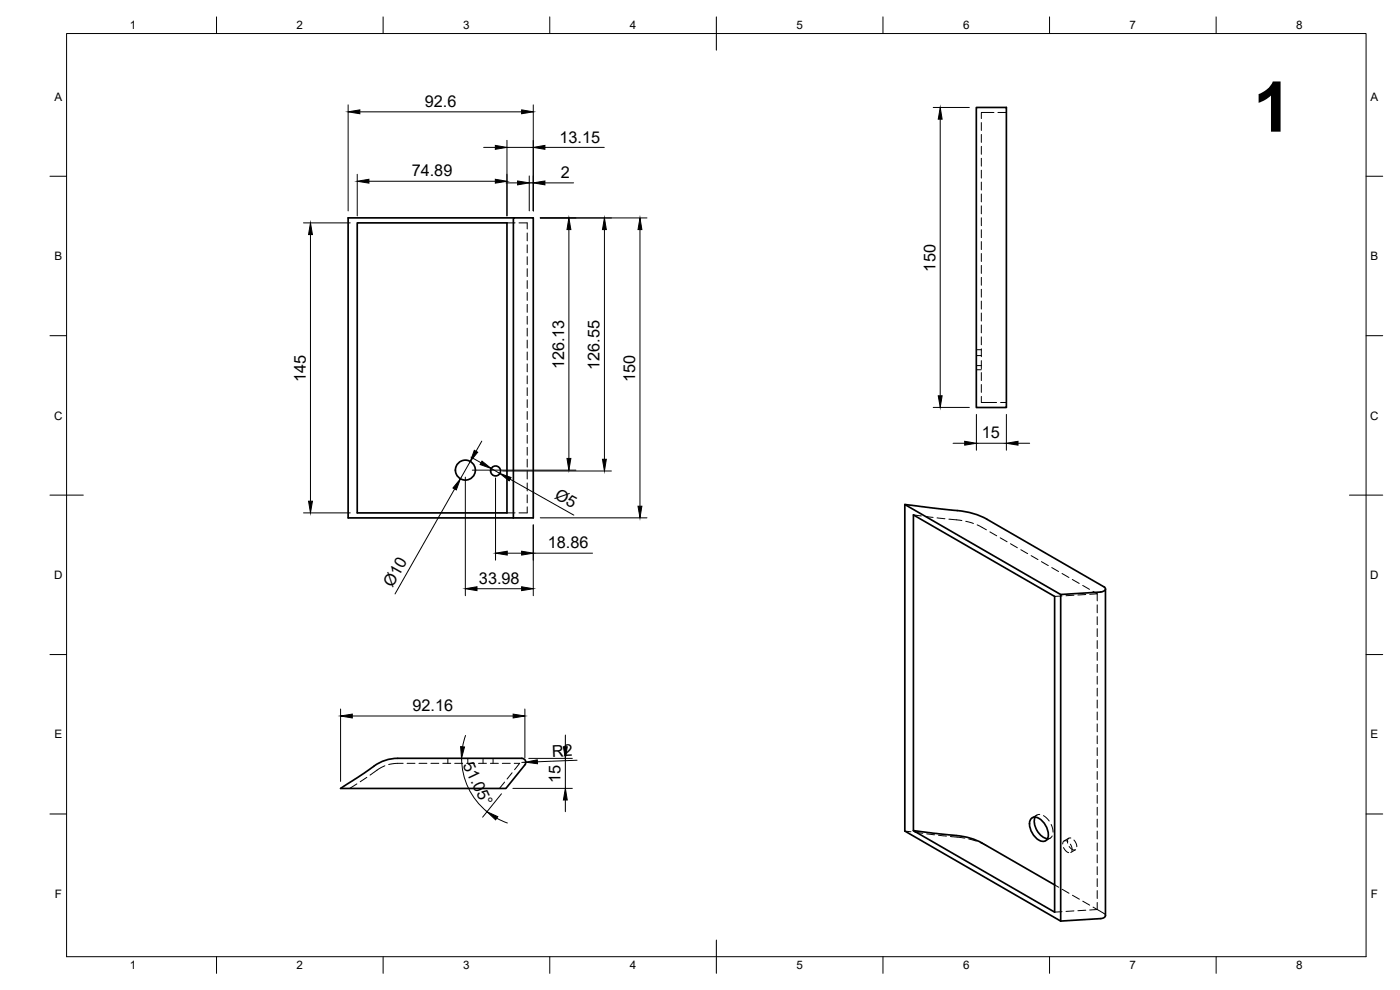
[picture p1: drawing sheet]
<svg xmlns="http://www.w3.org/2000/svg" width="420mm" height="297mm" viewBox="0 0 420 297" stroke-linecap="round" stroke-linejoin="round" font-family="sans-serif">
<!-- layer: Visible -->
<g fill="none" stroke="#000" stroke-width=".51">
<path d="M293 32.2h9v90.1h-9zM107.2 66.9h44.9v87h-44.9zM154.1 65.4h5.9v90h-5.9zM154.1 65.4h-49.6v90h49.6M271.5 151.4l46.8 27M274.1 154.5l42.4 24.5v94.7l-42.4-24.5zM330.3 177.6l-12 .8v98M331.3 176a.8 .8 0 0 1 .4 1 .8 .8 0 0 1-.9 .5l-.5 .1M331.3 176.1l-35.1-20.3a25.1 25.1 0 0 0-11.4-2.8l-13.3-1.6v98l46.8 27M331.8 176.7v98l-.6 .7-.9 .2M102.2 236.6l7-4.6a18.2 18.2 0 0 1 8.5-4.4l38.9-.1a1.2 1.2 0 0 1 1.1 .7 1.2 1.2 0 0 1-.2 1.3l-5.7 7.1zM274.1 249.2l9.7 1.2a24.1 24.1 0 0 1 11 2.6l21.7 12.5"/>
<path d="M309.6 245.5a2.54 2.54 0 0 1 3.3 .9 5.2 5.2 0 0 1 1.4 5.3 1.95 1.95 0 0 1-3.1 0 5.5 5.5 0 0 1-1.9-5.8zM310.6 245.2a5.4 5.4 0 0 0 3.8 6.4M330.3 275.6l-12 .8"/>
<circle cx="139.7" cy="141.1" r="3"/>
<circle cx="148.7" cy="141.3" r="1.49"/>
</g>
<!-- layer: Hidden -->
<g fill="none" stroke="#000" stroke-width=".3">
<path d="M294.5 36.8v2.3M298.3 33.7h-3.8v1.9M299.5 33.7h2.5M294.5 40.3v2.4M294.5 43.9v2.4M294.5 47.5v2.4M294.5 51.1v2.3M294.5 54.6v2.4M294.5 58.2v2.4M152.1 66.9h2.5M155.8 66.9h2.4v1.8M158.2 69.9v2.4"/>
<path d="M158.2 73.5v2.3M158.2 77v2.4M294.5 61.8v2.4M294.5 65.3v2.4M294.5 68.9v2.4M294.5 72.5v2.4M294.5 76.1v2.4M294.5 79.6v2.4M158.2 80.6v2.4M158.2 84.2v2.4M158.2 87.8v2.3M158.2 91.3v2.4"/>
<path d="M158.2 94.9v2.4M158.2 98.5v2.3M294.5 83.2v2.4M294.5 86.8v2.4M294.5 90.3v2.4M294.5 93.9v2.4M294.5 97.5v2.4M158.2 102.1v2.3M158.2 105.6v2.4M158.2 109.2v2.4M158.2 112.8v2.4M158.2 116.3v2.4"/>
<path d="M158.2 119.9v2.4M293 104.9h1.5M293 110.9h1.5M293 106.7h1.5M293 109.7h1.5M294.5 118.9v1.9h4.6M294.5 101.1v2.3M294.5 104.7v2.3M294.5 108.2v2.4M294.5 111.8v2.4M294.5 115.4v2.3M158.2 123.5v2.4"/>
<path d="M158.2 127v2.4M158.2 130.6v2.4M158.2 134.2v2.4M158.2 137.8v2.4M300.3 120.8h1.7M152.1 153.9h2.5M158.2 152.1v1.8h-2.4M158.2 141.3v2.4M158.2 144.9v2.4M158.2 148.5v2.4M274.1 154.5l2.4 .3M277.7 155l2.3 .2"/>
<path d="M281.2 155.4l2.4 .2M284.8 155.8l3.9 .4M289.8 156.4l2.3 .7M293.2 157.5l2.8 1.5M297.1 159.6l2 1.2M300.2 161.4l2 1.1M303.3 163.1l2 1.2M306.4 164.9l2 1.2M309.5 166.7l2 1.2M312.5 168.5l2.1 1.2M315.6 170.3l2.1 1.2M318.7 172.1l2.1 1.2"/>
<path d="M318.7 178.8l-2.2 .2M321.8 173.9l2.1 1.2M322.3 178.6l-2.4 .1M324.9 175.6l2.1 1.2M325.9 178.4l-2.4 .1M328 177.4l1.3 .8M329.3 178.2v2.1M329.3 178.2l-2.3 .1M329.3 181.5v2.4M329.3 185v2.4M329.3 188.6v2.4M329.3 192.2v2.4"/>
<path d="M329.3 195.8v2.3M329.3 199.3v2.4M329.3 202.9v2.4M329.3 206.5v2.4M329.3 210v2.4M329.3 213.6v2.4M329.3 217.2v2.4M107.1 235.2l-2.2 1.4M110.1 233.2l-2 1.4M115.5 229.8l-1.7 .8-2.7 2M121 229l-2.5 .1-1.9 .3M122.2 229h2.3"/>
<path d="M125.8 229h2.3M129.3 229h2.4M132.9 229h2.4M134.4 227.5v1.5M136.5 229h2.4M140 229h2.4M140.4 227.5v1.5M143.6 229h2.4M145 227.5v1.5M147.2 229h2.4M148 227.5v1.5M150.7 229h2.4"/>
<path d="M151.4 234.7l-1.5 1.9M153.7 231.9l-1.5 1.8M154.3 229h1.7l-1.6 1.9M329.3 220.8v2.3M329.3 224.3v2.4M329.3 227.9v2.4M329.3 231.5v2.4M329.3 235.1v2.3M329.3 238.6v2.4M271.5 249.4l1.9 .2M274.6 249.7l2.3 .3M278.1 250.2l2.4 .3"/>
<path d="M281.7 250.6l2.3 .3M285.2 251l4.4 .5M290.7 251.7l2.3 .7M294.1 252.8l2.1 1M311.2 244.5l-1.4 .9M312 244.4l-.7 .1-.7 .7M313.2 244.7l1.7 1.6M315.2 251.5l-1.4 .8M315.5 247.4l.5 2.3M315.8 250.8l-.5 .6-.9 .3M319.2 254.3l.8 1.1 .7 .4M320.5 252.5a.9 .9 0 0 0-1.1-.2 .9 .9 0 0 0-.5 .9"/>
<path d="M320.8 251.5l-1.5 .8M320.9 254a1.69 1.69 0 0 0 1.8 1M321.2 253.3a2.49 2.49 0 0 1 .4 2.1M321.4 251.4a.98 .98 0 0 0-1 .5 .98 .98 0 0 0 0 1.1M322.3 252l.6 1 .3 1M322.7 255l-1.3 .8M329.3 242.2v2.4M329.3 245.8v2.4M329.3 249.4v2.3M329.3 252.9v2.4M329.3 256.5v2.4M316.5 265.5l1.2 .7"/>
<path d="M318.7 273.5l-2.2 .2M318.8 266.8l2 1.2M321.9 268.6l2 1.2M322.3 273.3l-2.4 .2M325 270.4l2 1.2M325.9 273.1l-2.4 .1M328 272.2l3.3 1.9 .5 .6M329.3 270.8v2.1l-2.3 .1M329.3 260.1v2.4M329.3 263.6v2.4M329.3 267.2v2.4"/>
</g>
<!-- layer: BORDER -->
<g fill="none" stroke="#000" stroke-width=".3">
<path d="M20 10.1h390v276.9h-390zM65 5.1v5M115 5.1v5M165 5.1v5M215 5.1v10M265 5.1v5M315 5.1v5M365 5.1v5M15 52.9h5M410 52.9h5M15 100.7h5M410 100.7h5"/>
<path d="M15 148.6h10M405 148.6h10M15 196.4h5M410 196.4h5M15 244.2h5M410 244.2h5M65 287v5M115 287v5M165 287v5M215 282.1v9.9M265 287v5M315 287v5"/>
<path d="M365 287v5"/>
</g>
<!-- layer: FD_Dimensions -->
<g fill="none" stroke="#000" stroke-width=".3">
<path d="M104.5 31.5v31.8M108 33.6h48.5M160 31.5v31.8M280.1 32.2h10.8M282.2 35.8v83M107.2 52.3v12.5M110.7 54.4h38M145.1 44.2h3.6M151.8 54.9h3.5M152.1 42.1v22.7M152.1 44.2h7.9M158.8 52.8v10.5"/>
<path d="M158.8 54.9h1.2M163.5 44.2h17.9M163.5 54.9h8.6M91.1 66.9h14M93.2 70.4v80M162.1 65.4h32.1M170.7 68.9v68.6M181.4 68.9v68.9M192.1 68.9v83M141.1 138.4l-2.9 5.3M141.3 137.1l3.1 1.8M144.6 132.4l-1.7 3"/>
<path d="M280.1 122.2h10.8M286 133h3.5M293 124.3v10.8M293 133h9M302 124.3v10.8M305.5 133h3.5M91.1 153.9h14M136.4 146.7l-17.8 31.5M139.7 143.2v35.5M141.8 141.1h31M147.4 140.6l2.6 1.5M148.7 143.4v24.7"/>
<path d="M150.8 141.3h32.7M153.1 143.8l19.1 10.8M160 157.5v21.2M162.1 155.4h32.1M143.2 176.6h13.3M152.2 166h4.3M160 166h17.8M102.2 212.7v21.7M105.7 214.8h48.3M157.5 212.7v14.7M138.5 227.5a20.6 20.6 0 0 0 7.7 16M139.7 220.7l-.9 3.4"/>
<path d="M150.5 238.2l-5.7 7M153.9 236.5h17.9M157.8 228.7l-1.2 .1M158.7 227.5h13.1M169.7 220.5v3.6M169.7 227.5v9M173.2 228.1l-11.9 .5M149.1 245.5l3.2 1.4M169.7 240v3.6"/>
</g>
<g fill="#000" stroke="#000" stroke-width=".3">
<path d="M104.5 33.6l3.5-.6v1.1zM156.5 33l3.5 .6-3.5 .5zM282.2 32.2l.5 3.6h-1.1zM107.2 54.4l3.5-.6v1.2zM148.7 43.6l3.4 .6-3.4 .6zM148.7 53.8l3.4 .6-3.4 .6zM155.3 54.3l3.5 .6-3.5 .6zM160 44.2l3.5-.6v1.2zM160 54.9l3.5-.6v1.2zM93.2 66.9l.6 3.5h-1.2zM170.7 65.4l.6 3.5h-1.1zM181.4 65.4l.6 3.5h-1.2z"/>
<path d="M192.1 65.4l.5 3.5h-1.1zM281.6 118.8h1.1l-.5 3.4zM142.3 135.1l1.1 .6-2.3 2.7zM144.7 138.4l2.7 2.2-3.3-1.2zM170.2 137.5h1.1l-.6 3.6zM180.8 137.8h1.2l-.6 3.5zM289.5 132.4l3.5 .6-3.5 .6zM302 133l3.5-.6v1.2zM92.6 150.4h1.2l-.6 3.5zM138.2 143.7l-1.3 3.3-1-.6zM150 142.1l3.4 1.2-.6 1zM191.5 151.9h1.1l-.5 3.5z"/>
<path d="M139.7 176.6l3.5-.5v1.1zM148.7 166l3.5-.6v1.1zM156.5 176.1l3.5 .5-3.5 .6zM156.5 165.4l3.5 .6-3.5 .5zM102.2 214.8l3.5-.5v1.1zM154 214.3l3.5 .5-3.5 .6zM138.2 224l1.2 .1-.9 3.4zM157.8 228.7l3.4-.7 .1 1.2zM169.1 224.1h1.1l-.5 3.4zM146.2 243.6l3.2 1.4-.7 1zM169.7 236.5l.5 3.5h-1.1z"/>
</g>
<text font-size="21" x="376.1" y="39.5">1</text>
<g font-size="4.9">
<text x="127.5" y="32.1">92.6</text>
<text x="167.9" y="42.8">13.15</text>
<text x="123.5" y="52.9">74.89</text>
<text x="168.3" y="53.5">2</text>
<text x="280.7" y="81.5" transform="rotate(-90 280.7 81.5)">150</text>
<text x="169.3" y="110.9" transform="rotate(-90 169.3 110.9)">126.13</text>
<text x="179.9" y="111" transform="rotate(-90 179.9 111)">126.55</text>
<text x="91.7" y="114.6" transform="rotate(-90 91.7 114.6)">145</text>
<text x="190.6" y="114.6" transform="rotate(-90 190.6 114.6)">150</text>
<text x="294.6" y="131.5">15</text>
<text x="166.2" y="149.4" transform="rotate(29 166.2 149.4)">Ø5</text>
<text x="164.4" y="164.5">18.86</text>
<text x="117.8" y="176.4" transform="rotate(-61 117.8 176.4)">Ø10</text>
<text x="143.7" y="175.2">33.98</text>
<text x="123.8" y="213.4">92.16</text>
<text x="165.7" y="227" transform="rotate(-2 165.7 227)">R2</text>
<text x="138.8" y="229.4" transform="rotate(64 138.8 229.4)">51.05°</text>
<text x="168.2" y="234.9" transform="rotate(-90 168.2 234.9)">15</text>
</g>
<g font-size="3.5">
<text x="39" y="8.8">1</text>
<text x="89" y="8.8">2</text>
<text x="139" y="8.8">3</text>
<text x="189" y="8.8">4</text>
<text x="239" y="8.8">5</text>
<text x="289" y="8.8">6</text>
<text x="339" y="8.8">7</text>
<text x="389" y="8.8">8</text>
<text x="16.3" y="30.2">A</text>
<text x="411.3" y="30.2">A</text>
<text x="16.3" y="78">B</text>
<text x="411.3" y="78">B</text>
<text x="16.2" y="125.9">C</text>
<text x="411.2" y="125.9">C</text>
<text x="16.2" y="173.7">D</text>
<text x="411.2" y="173.7">D</text>
<text x="16.3" y="221.6">E</text>
<text x="411.3" y="221.6">E</text>
<text x="16.4" y="269.4">F</text>
<text x="411.4" y="269.4">F</text>
<text x="39" y="290.8">1</text>
<text x="89" y="290.8">2</text>
<text x="139" y="290.8">3</text>
<text x="189" y="290.8">4</text>
<text x="239" y="290.8">5</text>
<text x="289" y="290.8">6</text>
<text x="339" y="290.8">7</text>
<text x="389" y="290.8">8</text>
</g>
</svg>
